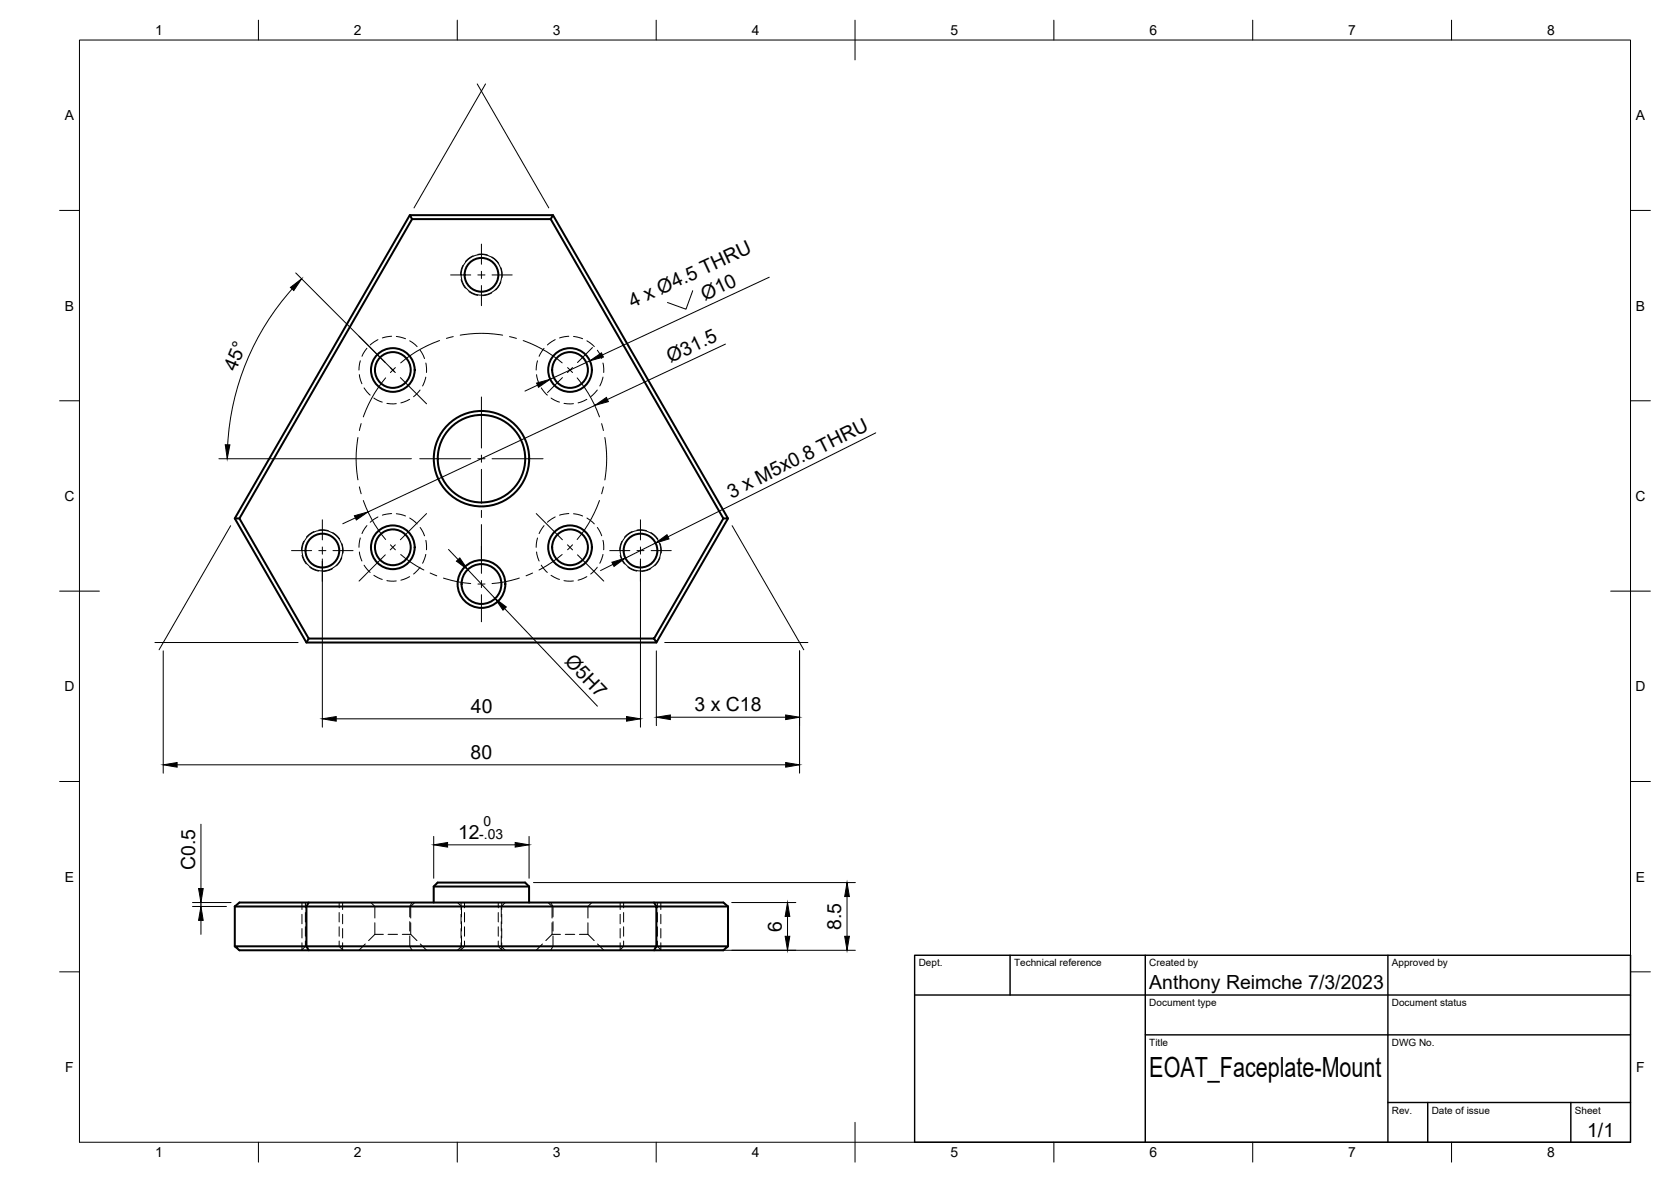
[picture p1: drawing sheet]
<svg xmlns="http://www.w3.org/2000/svg" width="420mm" height="297mm" viewBox="0 0 420 297" stroke-linecap="round" stroke-linejoin="round" font-family="sans-serif">
<!-- layer: Visible -->
<g fill="none" stroke="#000" stroke-width=".51">
<path d="M103 54.1l-44 76.2 18 31.2h88M103.6 55.1h34.9l43.4 75.2-17.4 30.2h-86.9l-17.4-30.2zM138.5 55.1l.5-1 44 76.2h-1.1M139 54.1h-36l.6 1M59 130.3h1.2M183 130.3l-18 31.2-.5-1M77.6 160.5l-.6 1M59 227.8l1.2-1h121.7l1.1 1M59 227.8v10M77.6 226.8l-.6 1h88v10h18l-1.1 1h-121.7l-1.2-1h18v-10h-18M77.6 238.8l-.6-1h88l-.5 1M109.1 222.8h23.9"/>
<path d="M133 222.8l-1-1h-22l-.9 1v4M133 222.8v4M164.5 226.8l.5 1h18M183 227.8v10"/>
<circle cx="121.1" cy="69.1" r="4.2"/>
<circle cx="98.8" cy="93" r="5.5"/>
<circle cx="98.8" cy="93" r="4.5"/>
<circle cx="143.3" cy="93" r="5.5"/>
<circle cx="143.3" cy="93" r="4.5"/>
<circle cx="121.1" cy="115.3" r="12"/>
<circle cx="121.1" cy="115.3" r="11"/>
<circle cx="81.1" cy="138.4" r="4.2"/>
<circle cx="98.8" cy="137.5" r="5.5"/>
<circle cx="98.8" cy="137.5" r="4.5"/>
<circle cx="143.3" cy="137.5" r="5.5"/>
<circle cx="143.3" cy="137.5" r="4.5"/>
<circle cx="161" cy="138.4" r="4.2"/>
<circle cx="121.1" cy="146.8" r="6"/>
<circle cx="121.1" cy="146.8" r="5"/>
</g>
<!-- layer: Hidden -->
<g fill="none" stroke="#000" stroke-width=".25">
<path d="M116 70.3l.5 1.3 .5 .8M116.4 66.7l-.4 1.1-.2 1.3M117.9 73.3l.9 .5 1.3 .4M119 64.3l-1.3 .8-.7 .6M120.1 63.9l1.3-.1 1.2 .3M123.6 73.6l-.9 .5-1.4 .2M123.7 64.6l1.2 .9 .5 .7M125.9 70.9l-.6 1.3-.7 .7M126 67.3l.2 1.1v1.3M90.4 94.2l.6 2.2M90.6 90.7l-.3 2.3M91.5 97.5l1.6 1.8"/>
<path d="M92.3 87.5l-1.3 2M95 85.4l-1.9 1.3M98.5 84.5l-2.4 .4M99.7 84.5l2.3 .6M103 85.6l1.9 1.5M105.6 98l-1.6 1.7M105.6 88l1.2 2.1M107.1 94.8l-.8 2.2M107.1 91.2l.1 2.4M134.9 94.2l.7 2.2M135.1 90.7l-.3 2.3M136.1 97.5l1.5 1.8"/>
<path d="M136.8 87.5l-1.2 2M139.6 85.4l-2 1.3M143 84.5l-2.3 .4M144.2 84.5l2.3 .6M147.6 85.6l1.8 1.5M150.2 98l-1.7 1.7M150.2 88l1.1 2.1M151.6 91.2l.2 2.4M151.6 94.8l-.8 2.2M94 100l2.1 1.1M97.3 101.4h2.3M103 100.4l-2.2 .8"/>
<path d="M138.6 100l2.1 1.1M141.8 101.4h2.4M147.6 100.4l-2.2 .8M75.9 139.6l.6 1.3 .5 .8M76.4 136l-.4 1.1-.2 1.3M79 133.6l-1.3 .7-.7 .7M80.1 133.2l1.3-.1 1.1 .3M83.7 133.8l1.2 1 .5 .7M86 136.6l.2 1.1v1.3M90.4 138.7l.6 2.3M90.6 135.2l-.3 2.3M92.3 132.1l-1.3 2"/>
<path d="M95 129.9l-1.9 1.3M98.5 129.1l-2.4 .4M99.7 129.1l2.3 .6M103 130.2l1.9 1.5M105.6 132.6l1.2 2M107.1 139.3l-.8 2.2M107.1 135.8l.1 2.4M134.9 138.7l.7 2.3M135.1 135.2l-.3 2.3M136.8 132.1l-1.2 2M139.6 129.9l-2 1.3M143 129.1l-2.3 .4"/>
<path d="M144.2 129.1l2.3 .6M147.6 130.2l1.8 1.5M150.2 132.6l1.1 2M151.6 135.8l.2 2.4M151.6 139.3l-.8 2.2M156 139.6l.5 1.3 .5 .8M156.4 136l-.4 1.1-.2 1.3M159 133.6l-1.3 .7-.7 .7M160.1 133.2l1.3-.1 1.2 .3M163.7 133.8l1.2 1 .5 .7M166 136.6l.2 1.1v1.3M77.9 142.5l.9 .6 1.3 .4"/>
<path d="M83.6 142.9l-.9 .4-1.4 .3M85.9 140.2l-.6 1.2-.7 .8M91.5 142l1.6 1.9M94 144.6l2.1 1M97.3 145.9l2.3 .1M103 144.9l-2.2 .9M105.6 142.5l-1.6 1.8M136.1 142l1.5 1.9M138.6 144.6l2.1 1M141.8 145.9l2.4 .1M147.6 144.9l-2.2 .9M150.2 142.5l-1.7 1.8"/>
<path d="M157.9 142.5l.9 .6 1.3 .4M163.6 142.9l-.9 .4-1.4 .3M165.9 140.2l-.6 1.2-.7 .8M76.8 236.5v1.3l-1 1M76.8 226.8v1.3M76.8 229.3v2.4M76.8 232.9v2.4M85.3 236.5v1.3l1 1M85.3 226.8v1.3M85.3 229.3v2.4M85.3 232.9v2.4M91.8 237.2l-1.5 1.6"/>
<path d="M93.3 226.8l1 1v2.9M94.3 234.8h2.1M94.3 231.9v2.9M94.3 234.8l-1.6 1.6M97.6 234.8h2.3M101.2 234.8h2.1M103 235.2v2.6l.6 1M103 231.6v2.4M103.3 231.9v2.9M103.3 234.8l1.5 1.6M103.6 226.8l-.6 1v2.6M104.3 226.8l-1 1v2.9"/>
<path d="M105.7 237.2l1.6 1.6M115 226.8l1 1v2.6M116 235.2v2.6l-1 1M116 231.6v2.4M116.8 236.5v1.3l-1 1M116.8 226.8v1.3M116.8 229.3v2.4M116.8 232.9v2.4M125.3 236.5v1.3l1 1M125.3 226.8v1.3M125.3 229.3v2.4M125.3 232.9v2.4"/>
<path d="M126 235.2v2.6l1 1M126 231.6v2.4M127 226.8l-1 1v2.6M136.4 237.2l-1.6 1.6M137.8 226.8l1 1v2.9M138.5 226.8l.5 1v2.6M138.8 234.8h2.1M138.8 231.9v2.9M138.8 234.8l-1.6 1.6M139 235.2v2.6l-.5 1M139 231.6v2.4M142.1 234.8h2.4"/>
<path d="M145.7 234.8h2.1M147.8 231.9v2.9M147.8 234.8l1.6 1.6M148.8 226.8l-1 1v2.9M150.2 237.2l1.6 1.6M156.8 236.5v1.3l-1 1M156.8 226.8v1.3M156.8 229.3v2.4M156.8 232.9v2.4M165.3 236.5v1.3l1 1M165.3 226.8v1.3M165.3 229.3v2.4"/>
<path d="M165.3 232.9v2.4"/>
</g>
<!-- layer: Visible Narrow -->
<g fill="none" stroke="#000" stroke-width=".25">
<circle cx="121.1" cy="69.1" r="5.1"/>
<circle cx="81.1" cy="138.4" r="5.1"/>
<circle cx="161" cy="138.4" r="5.1"/>
</g>
<!-- layer: Hidden Narrow -->
<g fill="none" stroke="#000" stroke-width=".25">
<path d="M75.9 226.8v1.8M75.9 229.8v2.3M75.9 233.3v2.4M75.9 236.9v1.8M86.1 226.8v1.8M86.1 229.8v2.3M86.1 233.3v2.4M86.1 236.9v1.8M115.9 226.8v1.8M115.9 229.8v2.3M115.9 233.3v2.4M115.9 236.9v1.8"/>
<path d="M126.2 226.8v1.8M126.2 229.8v2.3M126.2 233.3v2.4M126.2 236.9v1.8M155.9 226.8v1.8M155.9 229.8v2.3M155.9 233.3v2.4M155.9 236.9v1.8M166.2 226.8v1.8M166.2 229.8v2.3M166.2 233.3v2.4M166.2 236.9v1.8"/>
</g>
<!-- layer: BORDER -->
<g fill="none" stroke="#000" stroke-width=".25">
<path d="M20 10.1h390v276.9h-390zM65 5.1v5M115 5.1v5M165 5.1v5M215 5.1v10M265 5.1v5M315 5.1v5M365 5.1v5M15 52.9h5M410 52.9h5M15 100.7h5M410 100.7h5"/>
<path d="M15 148.6h10M405 148.6h10M15 196.4h5M410 196.4h5M15 244.2h5M410 244.2h5M65 287v5M115 287v5M165 287v5M215 282.1v9.9M265 287v5M315 287v5"/>
<path d="M365 287v5"/>
</g>
<!-- layer: TITLEBLOCK -->
<path d="M230 240.1h180v46.9h-180zM230 250h180M254 240.1v9.9M288 240.1v46.9M349 240.1v46.9M288 260.1h122M349 277.1h61M359 277.1v9.9M395 277.1v9.9" fill="none" stroke="#000" stroke-width=".36"/>
<!-- layer: Smart Centers -->
<g fill="none" stroke="#000" stroke-width=".25">
<path d="M113.3 69.1h5.1M120.1 69.1h1.8M121.1 61.3v5.1M121.1 68.2v1.8M121.1 71.8v5M123.7 69.1h5.1M90.3 84.5l6.6 6.6M97 95a31.7 31.7 0 0 0-5.6 9.8M98.1 92.4l1.3 1.2M99.4 92.4l-1.2 1.2M100.7 94.9l6.6 6.6M110.5 85.6a31.4 31.4 0 0 0-9.7 5.6"/>
<path d="M114 84.6l-1.8 .4M115.7 84.2a30.8 30.8 0 0 1 10.7 0M121.1 99.8v12.8M128.1 84.6l1.8 .4M131.6 85.6a31.7 31.7 0 0 1 9.8 5.6M141.4 94.9l-3.7 3.8M142.7 92.4l1.3 1.2M144 92.4l-1.3 1.2M145.1 95a31.7 31.7 0 0 1 5.6 9.8M149 87.3l-3.8 3.8M90 109.9a30.7 30.7 0 0 0 0 10.7M90.8 106.5l-.4 1.7"/>
<path d="M105.5 115.3h12.9M120.1 115.3h1.8M121.1 114.4v1.8M121.1 117.9v8.6M123.7 115.3h12.8M151.3 106.5l.4 1.7M152.1 109.9a30.8 30.8 0 0 1 0 10.7M73.3 138.4h5.1M80.2 138.4h1.7M81 130.6v5.1M81 137.5v1.8M83.7 138.4h5.1"/>
<path d="M90.4 122.4l.4 1.7M91.4 125.8a31.7 31.7 0 0 0 5.6 9.8M96.9 139.4l-6.6 6.6M98.2 136.9l1.2 1.3M99.4 136.9l-1.3 1.3M100.8 139.3l2.5 2 3.3 1.9M107.3 129.1l-6.6 6.5M121.1 128.3v1.8M121.1 131.8v12.3M134.8 129.1l6.6 6.5M141.4 139.3l-2.6 2-3.3 1.9M142.7 136.9l1.3 1.3"/>
<path d="M144 136.9l-1.3 1.3M145.2 139.4l6.6 6.6M150.7 125.8a31.7 31.7 0 0 1-5.6 9.8M151.7 122.4l-.4 1.7M153.3 138.4h5.1M160.1 138.4h1.8M161 130.6v5.1M161 137.5v1.8M163.7 138.4h5.1M81 141v5.1M108.2 144l1.6 .7M111.5 145.3l3.7 .9 3.2 .4"/>
<path d="M121.1 145.9v1.8M121.1 149.4v6.9M122 146.8h-1.8M130.6 145.3l-3.7 .9-3.2 .4M133.9 144l-1.6 .7M161 141v5.1"/>
</g>
<!-- layer: FD_Dimensions -->
<g fill="none" stroke="#000" stroke-width=".25">
<path d="M73.5 72.6a63.9 63.9 0 0 0-16.3 39.2M74.4 68.6l24.8 24.8M174.2 73.1l-1.7 4.6-4.7-1.7M193.4 69.7l-41.9 19.5M135.1 96.8l-3.1 1.5M148.3 90.7l-10 4.6M182.4 86.5l-29.7 13.9M55 115.3h48.4M149.6 101.9l-57.1 26.8M220.2 108.8l-52.2 26.1M89.4 130.1l-3.2 1.5M112.8 138.1l2.4 2.5"/>
<path d="M164.8 136.5l-7.6 3.8M81 140.5v42.2M117.6 143.1l6.9 7.3M126.9 152.9l23.3 24.6M154.1 141.8l-3.1 1.6M161 140.5v42.2M41 163.6v30.7M165 163.6v18.8M201 163.6v30.7M44.5 192.2h153M84.5 180.6h73M168.6 180.2h28.9"/>
<path d="M50.5 207.1v16.2M109.1 210.2v10.5M112.5 212.3h17M133 210.2v10.5M48.4 226.8h9.7M48.4 227.8h8.5M50.5 226.8v1M50.5 231.3v3.5M134.1 221.8h81M166.6 238.8h48.5M184 226.8h16.1M198 230.3v5"/>
<path d="M213 225.3v10"/>
</g>
<g fill="#000" stroke="#000" stroke-width=".25">
<path d="M73 72.2l2.8-2.1-1.9 2.9zM134.9 96.3l3.4-1-2.9 2zM148.3 90.7l2.9-2 .5 1zM149.6 101.9l2.9-2 .5 1zM56.6 111.8h1.2l-.7 3.5zM89.1 129.6l3.4-.9-2.9 2zM164.8 136.5l2.9-2.1 .5 1zM114.8 141l.8-.8 2 2.9zM124.5 150.4l2.8 2.1-.8 .8zM153.9 141.3l3.3-1-2.8 2.1zM165 180.2l3.6-.5v1.1zM197.5 179.7l3.5 .5-3.5 .6z"/>
<path d="M41 192.2l3.5-.6v1.2zM81 180.6l3.5-.5v1.1zM157.5 180.1l3.5 .5-3.5 .6zM197.5 191.6l3.5 .6-3.5 .6zM109.1 212.3l3.4-.6v1.2zM129.5 211.7l3.5 .6-3.5 .6zM50.5 227.8l.6 3.5h-1.2zM49.9 223.3h1.2l-.6 3.5zM198 226.8l.6 3.5h-1.2zM197.4 235.3h1.2l-.6 3.5zM212.4 235.3h1.2l-.6 3.5zM213 221.8l.6 3.5h-1.2z"/>
</g>
<!-- layer: Edge Extensions -->
<path d="M120 21.1l18 31.1M122.1 21.1l-18 31.1M58 132.1l-18 31.2M184.1 132.1l18 31.2M38.9 161.5h36.1M167.1 161.5h36" fill="none" stroke="#000" stroke-width=".25"/>
<text font-size="7" x="289" y="270.6">EOAT_Faceplate-Mount</text>
<g font-size="4.9">
<text x="159" y="77.4" transform="rotate(-25 159 77.4)">4 x Ø4.5 THRU</text>
<text x="177.2" y="75.5" transform="rotate(-25 177.2 75.5)">Ø10</text>
<text x="59.3" y="93.5" transform="rotate(-67 59.3 93.5)">45°</text>
<text x="168.6" y="91.3" transform="rotate(-25 168.6 91.3)">Ø31.5</text>
<text x="183.9" y="125.3" transform="rotate(-27 183.9 125.3)">3 x M5x0.8 THRU</text>
<text x="141.7" y="166.3" transform="rotate(46 141.7 166.3)">Ø5H7</text>
<text x="118.4" y="179.2">40</text>
<text x="174.6" y="178.8">3 x C18</text>
<text x="118.3" y="190.7">80</text>
<text x="115.2" y="210.9">12</text>
<text x="49.1" y="218.6" transform="rotate(-90 49.1 218.6)">C0.5</text>
<text x="211.5" y="233.7" transform="rotate(-90 211.5 233.7)">8.5</text>
<text x="196.6" y="234.1" transform="rotate(-90 196.6 234.1)">6</text>
<text x="289" y="248.5">Anthony Reimche 7/3/2023</text>
<text x="399.1" y="285.7">1/1</text>
</g>
<g font-size="3.5">
<text x="39" y="8.8">1</text>
<text x="89" y="8.8">2</text>
<text x="139" y="8.8">3</text>
<text x="189" y="8.8">4</text>
<text x="239" y="8.8">5</text>
<text x="289" y="8.8">6</text>
<text x="339" y="8.8">7</text>
<text x="389" y="8.8">8</text>
<text x="16.3" y="30.2">A</text>
<text x="411.3" y="30.2">A</text>
<text x="16.3" y="78">B</text>
<text x="411.3" y="78">B</text>
<text x="16.2" y="125.9">C</text>
<text x="411.2" y="125.9">C</text>
<text x="16.2" y="173.7">D</text>
<text x="411.2" y="173.7">D</text>
<text x="121.6" y="207.5">0</text>
<text x="120.5" y="210.9">-.03</text>
<text x="16.3" y="221.6">E</text>
<text x="411.3" y="221.6">E</text>
<text x="16.4" y="269.4">F</text>
<text x="411.4" y="269.4">F</text>
<text x="39" y="290.8">1</text>
<text x="89" y="290.8">2</text>
<text x="139" y="290.8">3</text>
<text x="189" y="290.8">4</text>
<text x="239" y="290.8">5</text>
<text x="289" y="290.8">6</text>
<text x="339" y="290.8">7</text>
<text x="389" y="290.8">8</text>
</g>
<g font-size="2.5">
<text x="231" y="242.9">Dept.</text>
<text x="255" y="242.9">Technical reference</text>
<text x="289" y="242.9">Created by</text>
<text x="350" y="242.9">Approved by</text>
<text x="289" y="252.8">Document type</text>
<text x="350" y="252.8">Document status</text>
<text x="289" y="262.9">Title</text>
<text x="350" y="262.9">DWG No.</text>
<text x="350" y="279.9">Rev.</text>
<text x="360" y="279.9">Date of issue</text>
<text x="396" y="279.9">Sheet</text>
</g>
</svg>
